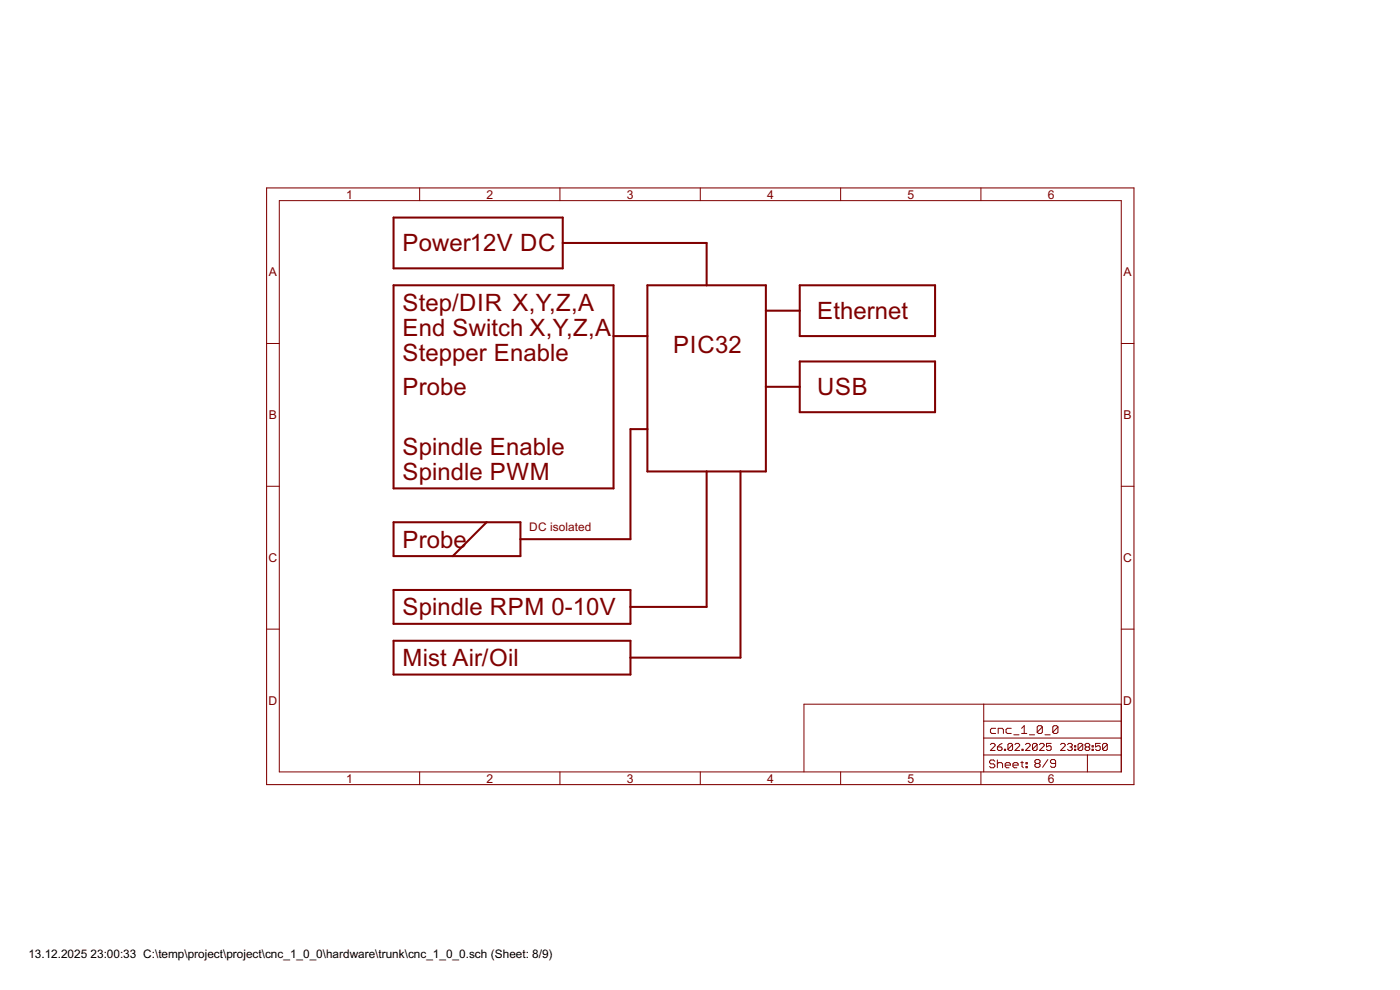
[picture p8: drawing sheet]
<svg xmlns="http://www.w3.org/2000/svg" width="420mm" height="297mm" viewBox="0 0 420 297" stroke-linecap="round" stroke-linejoin="round" font-family="sans-serif">
<g fill="none" stroke="#800000" stroke-width=".61">
<path d="M118.1 65.3h50.8v15.2h-50.8zM168.9 72.9h43.2v12.7M118.1 85.6h66v60.9h-66zM194.3 85.6h35.5v55.9h-35.5zM229.8 93.2h10.2M240 85.6h40.6v15.2h-40.6zM184.1 100.8h10.2M229.8 116.1h10.2M240 108.5h40.6v15.2h-40.6zM194.3 128.8h-5.1v33h-33M118.1 156.7h38.1v10.2h-38.1zM146 156.7l-10.1 10.2"/>
<path d="M212.1 141.5v40.6h-22.9M222.2 141.5v55.8h-33M118.1 177h71.1v10.2h-71.1zM118.1 192.3h71.1v10.1h-71.1z"/>
</g>
<g fill="none" stroke="#800000" stroke-width=".3">
<path d="M125.9 56.4v3.8M168 56.4v3.8M210.2 56.4v3.8M252.3 56.4v3.8M294.4 56.4v3.8M83.8 60.2h252.7v171.4h-252.7zM80 103.1h3.8M336.5 103.1h3.8M80 145.9h3.8M336.5 145.9h3.8M80 188.8h3.8M336.5 188.8h3.8"/>
<path d="M295.2 211.3v20.3M295.2 216.4h41.3M298.8 218.5h-1.2l-.4 .4v.8l.4 .4h1.2M303.5 218.5h-1.2l-.4 .4v.8l.4 .4h1.2M306.6 218.5l.8-.8v2.4M312.8 218.1v1.6l-.4 .4h-.7l-.4-.4M312.8 218.1l-.4-.4h-.7l-.4 .4v1.6M312.8 218.1l-1.5 1.6M317.5 218.1v1.6l-.4 .4h-.8l-.3-.4M317.5 218.1l-.4-.4h-.8l-.3 .4v1.6M317.5 218.1l-1.5 1.6M336.5 211.3h-95.2v20.3"/>
<path d="M125.9 231.6v3.8M168 231.6v3.8M210.2 231.6v3.8M252.3 231.6v3.8M294.4 231.6v3.8M295.2 226.5h41.3M295.2 221.4h41.3M297.2 223.4l.4-.3h.7l.3 .3v.4l-1.4 1.4h1.4M298.6 228.4l-.4-.4h-.8l-.4 .4v.4l.4 .4h.8l.4 .4v.4l-.4 .4h-.8l-.4-.4M299.3 229.2l.4-.4h.8l.4 .4v1.2M299.3 228v2.4M299.3 224.1h1.1l.3 .7-.3 .4h-.7l-.4-.4z"/>
<path d="M299.6 220.1v-1.6h1.2l.3 .4v1.2M300.7 223.1l-1.4 1M301.4 224.8h.4v.4h-.4zM301.7 229.6h1.5v-.4l-.4-.4h-.8l-.3 .4v.8l.3 .4h.8M303.9 223.4v1.4l-.3 .4h-.7l-.4-.4M303.9 223.4l-.3-.3h-.7l-.4 .3v1.4M303.9 223.4l-1.4 1.4M304 229.6h1.6v-.4l-.4-.4h-.8l-.4 .4v.8l.4 .4h.8M304.2 220.5h1.6M304.6 223.4l.3-.3h.7l.4 .3v.4l-1.4 1.4h1.4M306.3 228.8h.8M306.6 220.1h1.6"/>
<path d="M306.7 224.8h.3v.4h-.3zM306.7 228.4v1.6l.4 .4M307.8 223.4l.3-.3h.7l.4 .3v.4l-1.4 1.4h1.4M307.9 228.8h.4v.4h-.4zM307.9 230h.4v.4h-.4zM308.9 220.5h1.6M311 229.1l-.4-.4v-.4l.4-.4h.7l.4 .4v.4l-.4 .4M311 229.1l-.4 .3v.4l.4 .4h.7l.4-.4v-.4l-.4-.3M311 229.1h.7M311.3 223.4v1.4l-.4 .4h-.7l-.3-.4M311.3 223.4l-.4-.3h-.7l-.3 .3v1.4M311.3 223.4l-1.4 1.4"/>
<path d="M312 223.4l.3-.3h.7l.4 .3v.4l-1.4 1.4h1.4M313.6 220.5h1.6M314.5 227.9l-1.6 2.3M315.5 223.1h-1.4v1l1-.3 .4 .3v.7l-.4 .4h-.7l-.3-.4M316.8 229.1h-1.2l-.3-.4v-.4l.3-.4h.8l.4 .4v1.5l-.4 .4h-.8l-.3-.4M318.3 223.4l.3-.3h.7l.4 .3v.4l-1.4 1.4h1.4M320.4 223.4l.3-.3h.7l.4 .3v.4l-.4 .3M321.1 224.1h.3M321.4 224.1l.4 .4v.3l-.4 .4h-.7l-.3-.4M322.5 224.8h.3v.4h-.3zM322.5 223.8h.3v.3h-.3zM325 223.4v1.4l-.4 .4h-.7l-.4-.4"/>
<path d="M325 223.4l-.4-.3h-.7l-.4 .3v1.4M325 223.4l-1.5 1.4M326 224.1l-.4 .4 .4 .7h.7l.3-.4v-.3l-.3-.4M326 224.1l-.4-.3 .4-.7h.7l.3 .3v.4l-.3 .3M326 224.1h.7M326.3 226.5v5.1M327.7 224.8h.4v.4h-.4zM327.7 223.8h.4v.3h-.4zM330.2 223.1h-1.4v1l.7-.3h.4l.3 .3v.7l-.3 .4h-.8l-.3-.4M332.3 223.4v1.4l-.3 .4h-.7l-.4-.4M332.3 223.4l-.3-.3h-.7l-.4 .3v1.4M332.3 223.4l-1.4 1.4"/>
</g>
<path d="M80 56.4h260.3v179h-260.3z" fill="none" stroke="#800000" stroke-width=".32"/>
<g font-size="8" fill="#800000">
<text x="120.8" y="75.4">Power12V DC</text>
<text x="120.8" y="93.2">Step/DIR X,Y,Z,A</text>
<text x="245.2" y="95.8">Ethernet</text>
<text x="120.8" y="100.8">End Switch X,Y,Z,A</text>
<text x="202" y="105.9">PIC32</text>
<text x="120.8" y="108.4">Stepper Enable</text>
<text x="120.8" y="118.6">Probe</text>
<text x="245.2" y="118.6">USB</text>
<text x="120.8" y="136.4">Spindle Enable</text>
<text x="120.8" y="144">Spindle PWM</text>
<text x="120.8" y="164.3">Probe</text>
<text x="120.8" y="184.6">Spindle RPM 0-10V</text>
<text x="120.8" y="199.9">Mist Air/Oil</text>
</g>
<g font-size="4.1" fill="#800000">
<text x="103.9" y="59.6">1</text>
<text x="146" y="59.6">2</text>
<text x="188.1" y="59.6">3</text>
<text x="230.2" y="59.6">4</text>
<text x="272.3" y="59.6">5</text>
<text x="314.4" y="59.6">6</text>
<text x="80.7" y="82.9">A</text>
<text x="337.2" y="82.9">A</text>
<text x="80.7" y="125.8">B</text>
<text x="337.2" y="125.8">B</text>
<text x="80.6" y="168.6">C</text>
<text x="337.1" y="168.6">C</text>
<text x="80.6" y="211.5">D</text>
<text x="337.1" y="211.5">D</text>
<text x="103.9" y="234.8">1</text>
<text x="146" y="234.8">2</text>
<text x="188.1" y="234.8">3</text>
<text x="230.2" y="234.8">4</text>
<text x="272.3" y="234.8">5</text>
<text x="314.4" y="234.8">6</text>
</g>
<text font-size="4" fill="#800000" x="158.8" y="159.2">DC isolated</text>
<g font-size="4">
<text x="8.5" y="287.5">13.12.2025</text>
<text x="27.2" y="287.5">23:00:33 C:\temp\project\project\cnc_1_0_0\hardware\trunk\cnc_1_0_0.sch (Sheet: 8/9)</text>
</g>
</svg>
